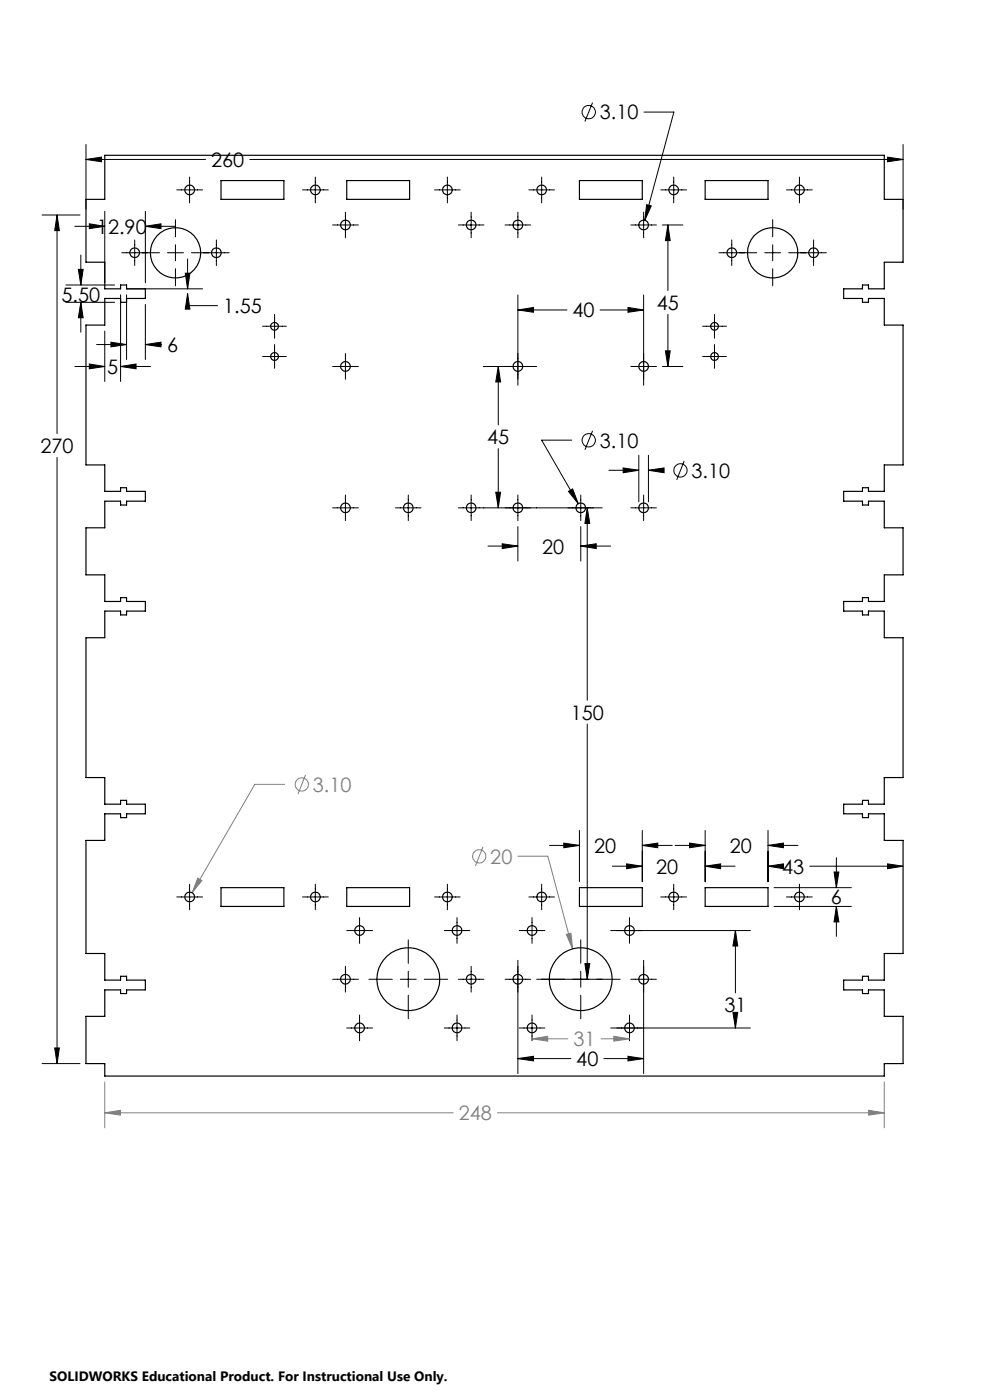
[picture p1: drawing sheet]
<svg xmlns="http://www.w3.org/2000/svg" width="210mm" height="297mm" viewBox="0 0 210 297" stroke-linecap="round" stroke-linejoin="round" font-family="sans-serif">
<g fill="none" stroke="#000" stroke-width=".21">
<path d="M18.2 30.7v13.6M18.2 33.8h25.4M18.2 33.8l3.3-.5v1zM40.2 37.6v5.4M53 33.8h138.6M66.9 37.6v5.4M94.9 37.6v5.4M114.9 37.6v5.4M125.7 21.8l-1.6 4M136.6 23.8h6.3l-6.1 22.9M142.9 37.6v5.4M169.6 37.6v5.4"/>
<path d="M188.3 33.3l3.3 .5-3.3 .5zM191.6 30.7v13.6M8.9 45.6h8.1M12.1 45.6v46.4M12.1 45.6l.5 3.3h-1zM15.9 48h6.3M16.6 57.1h1l-.5 3.4zM17.1 54.1v6.4M18.9 47.5l3.3 .5-3.3 .5zM22.2 44.8v15.2M25.8 53.6h8M28.6 50.9v5.4"/>
<path d="M30.8 44.8v15.2M30.8 48h6.4M30.8 48l3.3-.5v1zM35.5 53.6h3.4M37.2 46.6v3.6M37.2 51.9v3.4M37.2 57v3.6M37.5 40.3h5.5M39.3 58h1l-.5 3.3zM39.8 54.9v6.4M40.6 53.6h8M45.9 50.9v5.4"/>
<path d="M64.2 40.3h5.4M70.6 47.7h5.4M73.3 45v5.4M92.2 40.3h5.4M97.2 47.7h5.5M99.9 45v5.4M107.1 47.7h5.5M109.9 45v5.4M112.2 40.3h5.4M133.8 47.7h5.4M136.5 45v5.4M137.2 43.4l.9 .3-1.3 3z"/>
<path d="M140.2 40.3h5.4M140.5 47.7h4.4M141.7 47.7l.5 3.3h-1.1zM141.7 47.7v13.9M152.5 53.6h8M155.2 50.9v5.4M162.2 53.6h3.4M163.9 46.6v3.6M163.9 51.9v3.4M163.9 57v3.6M166.8 40.3h5.5M167.3 53.6h8"/>
<path d="M172.6 50.9v5.4M14 64.1h10.3M14 60.5h10.3M15.9 77.7h6.3M17.1 64.1v6.4M17.1 64.1l.5 3.3h-1zM18.9 77.2l3.3 .5-3.3 .5zM20.5 73.1h6.3M22.2 70.2v10.7M23.5 72.6l3.3 .5-3.3 .5zM25.6 77.7h6.3M25.6 62.5v18.4"/>
<path d="M25.6 77.7l3.3-.5v1zM26.8 61.3h16.2M26.8 62.5v13.8M30.8 64.6v11.7M30.8 73.1h3.5M30.8 73.1l3.3-.5v1zM39.8 62.3v2.5h6.3M39.8 62.3l.5 3.3h-1zM55.7 75.6h5M55.7 69.2h5M58.2 66.7v5.1M58.2 73.1v5"/>
<path d="M70.6 77.7h5.4M73.3 75v5.5M102.5 77.7h11.3M105.7 77.7v12.4M105.7 77.7l.5 3.3h-1zM109.9 62.6v19.1M109.9 65.8h10.4M109.9 65.8l3.3-.6v1zM127.3 65.8h9.2M133.2 65.2l3.3 .6-3.3 .4zM133.8 77.7h5.4M136.5 62.6v19.1"/>
<path d="M140.5 77.7h4.4M141.1 74.4h1.1l-.5 3.3zM141.7 66.7v11M149 75.6h5.1M149 69.2h5.1M151.6 66.7v5.1M151.6 73.1v5M12.1 97v128.6M105.7 95.2v12.5M121.2 93.4h-6.3l7.8 13.5M125.7 91.4l-1.6 4M129.2 99.8h6.3"/>
<path d="M132.2 99.3l3.3 .5-3.3 .5zM135.5 96.6v9.9M137.5 96.6v9.9M137.5 99.8h3.2M137.5 99.8l3.4-.5v1zM145.1 97.8l-1.6 4M70.6 107.7h5.4M73.3 105v5.5M83.9 107.7h5.4M86.6 105v5.5M97.2 107.7h30.5M99.9 105v5.5"/>
<path d="M103.5 115.8h6.4M105.2 104.4h1l-.5 3.3zM106.5 115.4l3.4 .4-3.4 .6zM109.9 111.7v7.3M109.9 105v5.5M120.6 104.2l.9-.5 1.2 3.2zM123.2 115.8l3.3-.4v1zM123.2 105v5.5M123.2 111.7v7.3M123.2 115.8h6.3M124.6 107.7v40.9M124.6 107.7l.5 3.4h-1z"/>
<path d="M133.8 107.7h5.4M136.5 105v5.5M124.6 153.6v54.1M116.6 179.3h6.3M119.6 178.9l3.3 .4-3.3 .5zM122.9 176.2v10.8M136.2 179.3l3.3-.4v.9zM136.2 179.3h6.4M136.2 176.2v10.8M143.2 179.3h6.4M146.3 178.9l3.3 .4-3.3 .5zM149.6 176.2v10.8"/>
<path d="M162.9 179.3l3.3-.4v.9zM162.9 176.2v10.8M162.9 179.3h6.4M37.5 190.3h5.5M40.2 187.6v5.4M64.2 190.3h5.4M66.9 187.6v5.4M73.6 197.4h5.4M76.3 194.7v5.4M86.6 199.4v5M92.2 190.3h5.4M94.2 197.4h5.5"/>
<path d="M94.9 187.6v5.4M96.9 194.7v5.4M110.1 197.4h5.5M112.2 190.3h5.4M112.9 194.7v5.4M114.9 187.6v5.4M123.2 199.4v5M129.5 197.4h29.7M129.9 183.8h6.3M132.9 183.3l3.3 .5-3.3 .5zM133.5 194.7v5.4M140.2 190.3h5.4"/>
<path d="M142.9 187.6v5.4M149.6 183.8h6.3M149.6 183.8l3.3-.5v1zM156 197.4l.5 3.3h-1zM156 197.4v13.2M162.9 183.8l3.3-.5v1zM162.9 183.8h1.8M164.2 192.3h16.4M164.2 188.3h16.4M166.8 190.3h5.5M169.6 187.6v5.4M171.8 183.8h19.8"/>
<path d="M176.9 185h1l-.5 3.3zM177.4 182v6.3M177.4 192.3v6.3M177.4 192.3l.5 3.3h-1zM188.3 183.3l3.3 .5-3.3 .5zM70.6 207.7h5.4M73.3 205v5.5M73.6 218.1h5.4M76.3 215.3v5.5M78.2 207.7h5M84.9 207.7h3.4M86.6 206.1v3.3"/>
<path d="M86.6 211.1v5M90 207.7h5M94.2 218.1h5.5M96.9 215.3v5.5M97.2 207.7h5.5M99.9 205v5.5M107.1 207.7h5.5M109.9 203.7v24M110.1 218.1h5.5M112.9 215.3v5.5M123.2 206.1v3.3M123.2 211.1v5"/>
<path d="M124.1 204.4h1l-.5 3.3zM129.5 218.1h29.7M131.6 207.7h-17.8M133.5 215.3v5.5M133.8 207.7h5.4M136.5 203.7v24M155.5 214.8h1l-.5 3.3zM156 215.7v2.4M8.9 225.6h8.1M11.6 222.3h1l-.5 3.3zM109.9 224.6h11.2M109.9 224.6l3.3-.5v1z"/>
<path d="M128.1 224.6h8.4M133.2 224.1l3.3 .5-3.3 .5z"/>
<circle cx="124.9" cy="23.8" r="1.41"/>
<circle cx="124.9" cy="93.4" r="1.42"/>
<circle cx="144.3" cy="99.8" r="1.42"/>
</g>
<g fill="none" stroke="#808080" stroke-width=".21">
<path d="M60.4 166.4h-6.4l-13.3 23M64.8 164.4l-1.6 4M102.4 179.7l-1.5 4M41.9 186.3l.9 .5-2.1 2.6zM109.9 181.6h6.3l5.3 19.7M120.1 198.2l1-.2 .4 3.3zM130.2 219.8l3.3 .6-3.3 .5zM22.2 236.1l3.3-.6v1.1zM22.2 229.5v9.8M22.2 236.1h73.9M105.5 236.1h82.1M112.9 220.4l3.3-.6v1.1z"/>
<path d="M112.9 220.4h7.5M127.5 220.4h6M184.3 235.5l3.3 .6-3.3 .5zM187.6 229.5v9.8"/>
<circle cx="64" cy="166.4" r="1.41"/>
<circle cx="101.6" cy="181.7" r="1.41"/>
</g>
<path d="M39.3 58h1l-.5 3.3zM39.8 62.3l.5 3.3h-1zM18.9 47.5l3.3 .5-3.3 .5zM30.8 48l3.3-.5v1zM23.5 72.6l3.3 .5-3.3 .5zM30.8 73.1l3.3-.5v1zM25.6 77.7l3.3-.5v1zM18.9 77.2l3.3 .5-3.3 .5zM17.1 64.1l.5 3.3h-1zM16.6 57.1h1l-.5 3.4zM11.6 222.3h1l-.5 3.3zM12.1 45.6l.5 3.3h-1zM18.2 33.8l3.3-.5v1zM188.3 33.3l3.3 .5-3.3 .5zM132.2 99.3l3.3 .5-3.3 .5zM137.5 99.8l3.4-.5v1zM120.6 104.2l2.1 2.7-1.2-3.2zM156 197.4l.5 3.3h-1zM155.5 214.8h1l-.5 3.3zM109.9 65.8l3.3-.6v1zM133.2 65.2l3.3 .6-3.3 .4zM106.5 115.4l3.4 .4-3.4 .6zM123.2 115.8l3.3-.4v1zM105.2 104.4h1l-.5 3.3zM105.7 77.7l.5 3.3h-1zM141.1 74.4h1.1l-.5 3.3zM141.7 47.7l.5 3.3h-1.1zM109.9 224.6l3.3-.5v1zM133.2 224.1l3.3 .5-3.3 .5zM124.6 107.7l.5 3.4h-1zM124.1 204.4h1l-.5 3.3zM137.2 43.4l-.4 3.3 1.3-3zM162.9 183.8l3.3-.5v1zM188.3 183.3l3.3 .5-3.3 .5zM162.9 179.3l3.3-.4v.9zM146.3 178.9l3.3 .4-3.3 .5zM136.2 179.3l3.3-.4v.9zM119.6 178.9l3.3 .4-3.3 .5zM149.6 183.8l3.3-.5v1zM132.9 183.3l3.3 .5-3.3 .5zM177.4 192.3l.5 3.3h-1zM176.9 185h1l-.5 3.3z" fill="#000"/>
<path d="M112.9 220.4l3.3-.6v1.1zM130.2 219.8l3.3 .6-3.3 .5zM120.1 198.2l1.4 3.1-.4-3.3zM41.9 186.3l-1.2 3.1 2.1-2.6zM184.3 235.5l3.3 .6-3.3 .5zM22.2 236.1l3.3-.6v1.1z" fill="#808080"/>
<g fill="none" stroke="#000" stroke-width=".25">
<path d="M22.2 32.9h165.4v9.4h4v13.3h-4v5.7h-3.4v-.8h-1.2v.8h-4v2h4v.8h1.2v-.8h3.4v5.7h4v29.6h-4v5.6h-3.4v-.7h-1.2v.7h-4v2.1h4v.8h1.2v-.8h3.4v5.7h4v10h-4v5.6h-3.4v-.8h-1.2v.8h-4v2h4v.9h1.2v-.9h3.4v5.7h4v29.7h-4v5.6h-3.4v-.8h-1.2v.8h-4v2h4v.9h1.2v-.9h3.4v5.7h4v24h-4v5.6h-3.4v-.8h-1.2v.8h-4v2.1h4v.8h1.2v-.8h3.4v5.6h4v10h-4v2.7h-165.4v-2.7h-4v-10h4v-5.6h3.4v.8h1.2v-.8h4v-2.1h-4v-.8h-1.2v.8h-3.4v-5.6h-4v-24h4v-5.7h3.4v.9h1.2v-.9h4v-2h-4v-.8h-1.2v.8h-3.4v-5.6h-4v-29.7h4v-5.7h3.4v.9h1.2v-.9h4v-2h-4v-.8h-1.2v.8h-3.4v-5.6h-4v-10h4v-5.7h3.4v.8h1.2v-.8h4v-2.1h-4v-.7h-1.2v.7h-3.4v-5.6h-4v-29.6h4v-5.7h3.4v.8h1.2v-.8h4v-2h-4v-.8h-1.2v.8h-3.4v-5.7h-4v-13.3h4zM46.9 38.3h13.3v4h-13.3zM73.6 38.3h13.3v4h-13.3zM122.9 38.3h13.3v4h-13.3zM149.6 38.3h13.3v4h-13.3zM46.9 188.3h13.3v4h-13.3zM73.6 188.3h13.3v4h-13.3zM122.9 188.3h13.3v4h-13.3zM149.6 188.3h13.3v4h-13.3z"/>
<circle cx="28.6" cy="53.6" r="1.03"/>
<circle cx="37.2" cy="53.6" r="5.3"/>
<circle cx="40.2" cy="40.3" r="1.04"/>
<circle cx="45.9" cy="53.6" r="1.03"/>
<circle cx="66.9" cy="40.3" r="1.04"/>
<circle cx="73.3" cy="47.7" r="1.03"/>
<circle cx="94.9" cy="40.3" r="1.03"/>
<circle cx="100" cy="47.7" r="1.03"/>
<circle cx="109.9" cy="47.7" r="1.03"/>
<circle cx="114.9" cy="40.3" r="1.03"/>
<circle cx="136.5" cy="47.7" r="1.03"/>
<circle cx="142.9" cy="40.3" r="1.04"/>
<circle cx="155.2" cy="53.6" r="1.04"/>
<circle cx="163.9" cy="53.6" r="5.3"/>
<circle cx="169.6" cy="40.3" r="1.04"/>
<circle cx="172.6" cy="53.6" r="1.04"/>
<circle cx="58.2" cy="75.6" r=".83"/>
<circle cx="58.2" cy="69.2" r=".82"/>
<circle cx="73.3" cy="77.7" r="1.03"/>
<circle cx="109.9" cy="77.7" r="1.03"/>
<circle cx="136.5" cy="77.7" r="1.03"/>
<circle cx="151.6" cy="69.2" r=".82"/>
<circle cx="151.6" cy="75.6" r=".83"/>
<circle cx="73.3" cy="107.7" r="1.03"/>
<circle cx="86.6" cy="107.7" r="1.03"/>
<circle cx="100" cy="107.7" r="1.03"/>
<circle cx="109.9" cy="107.7" r="1.03"/>
<circle cx="123.2" cy="107.7" r="1.03"/>
<circle cx="136.5" cy="107.7" r="1.03"/>
<circle cx="40.2" cy="190.3" r="1.04"/>
<circle cx="66.9" cy="190.3" r="1.04"/>
<circle cx="76.3" cy="197.4" r="1.02"/>
<circle cx="94.9" cy="190.3" r="1.03"/>
<circle cx="97" cy="197.4" r="1.03"/>
<circle cx="112.9" cy="197.4" r="1.02"/>
<circle cx="114.9" cy="190.3" r="1.03"/>
<circle cx="133.5" cy="197.4" r="1.03"/>
<circle cx="142.9" cy="190.3" r="1.04"/>
<circle cx="169.6" cy="190.3" r="1.04"/>
<circle cx="73.3" cy="207.7" r="1.02"/>
<circle cx="76.3" cy="218.1" r="1.03"/>
<circle cx="86.6" cy="207.8" r="6.7"/>
<circle cx="97" cy="218.1" r="1.03"/>
<circle cx="100" cy="207.7" r="1.03"/>
<circle cx="109.9" cy="207.7" r="1.02"/>
<circle cx="112.9" cy="218.1" r="1.03"/>
<circle cx="123.2" cy="207.7" r="6.7"/>
<circle cx="133.5" cy="218.1" r="1.03"/>
<circle cx="136.5" cy="207.7" r="1.03"/>
</g>
<g font-size="4.2">
<text x="127.2" y="25.3">3.10</text>
<text x="44.8" y="35.4">260</text>
<text x="20.6" y="49.6">12.90</text>
<text x="13" y="64">5.50</text>
<text x="139.3" y="65.7">45</text>
<text x="47.3" y="66.4">1.55</text>
<text x="121.4" y="67.3">40</text>
<text x="35.5" y="74.7">6</text>
<text x="22.7" y="79.3">5</text>
<text x="103.3" y="94.2">45</text>
<text x="127.2" y="94.9">3.10</text>
<text x="8.6" y="96.1">270</text>
<text x="146.7" y="101.3">3.10</text>
<text x="115" y="117.4">20</text>
<text x="121.1" y="152.6">150</text>
<text x="126" y="180.9">20</text>
<text x="139.2" y="185.4">20</text>
<text x="154.8" y="180.9">20</text>
<text x="165.9" y="185.4">43</text>
<text x="176.3" y="191.8">6</text>
<text x="153.7" y="214.7">31</text>
<text x="122.2" y="226.2">40</text>
</g>
<g font-size="4.2" fill="#808080">
<text x="66.4" y="168">3.10</text>
<text x="104" y="183.2">20</text>
<text x="121.6" y="222">31</text>
<text x="97.3" y="237.6">248</text>
</g>
<text font-size="2.9" x="10.5" y="292.9">SOLIDWORKS Educational Product. For Instructional Use Only.</text>
</svg>
